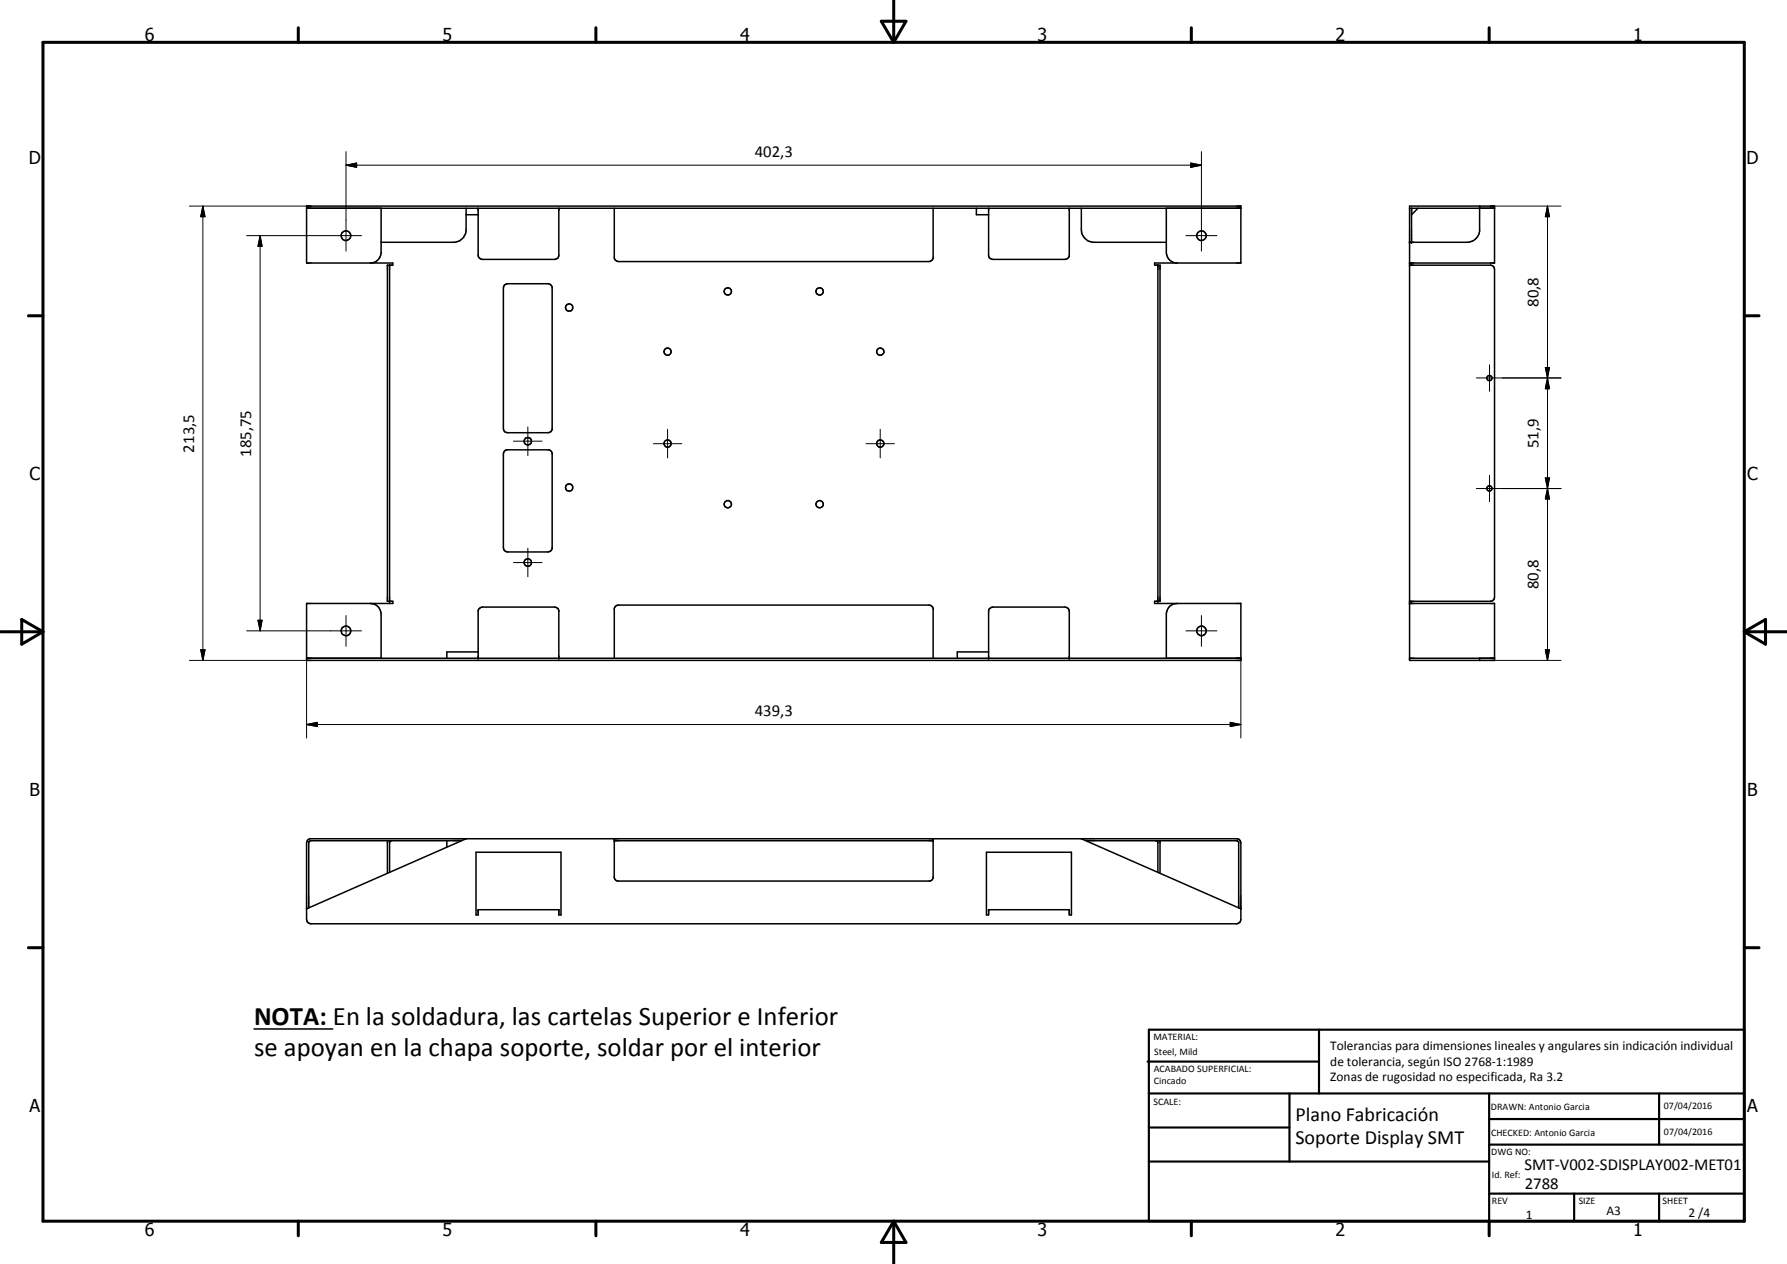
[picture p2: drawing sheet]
<svg xmlns="http://www.w3.org/2000/svg" width="420mm" height="297mm" viewBox="0 0 420 297" stroke-linecap="round" stroke-linejoin="round" font-family="sans-serif">
<g fill="none" stroke="#000" stroke-width=".35">
<path d="M72.1 48.4h219.6v13.4h-20.2v.5h1.2v79h-1.2v.5h20.2v13.4h-219.6v-13.4h20.3v-.5h-1.3v-79h1.3v-.5h-20.3zM72.1 48.9h219.6M89.6 48.9v10.4a2.52 2.52 0 0 1-2.5 2.5M109.6 48.9v5a3 3 0 0 1-2.6 3h-17.4M109.6 50.5h2.8M112.4 48.9v11.3l.2 .4 .8 .4h17l.7-.3 .3-.5v-11.3M144.4 48.9v11.8l.2 .4 .8 .4h73l.8-.4 .2-.4v-11.8M229.6 48.9v1.6h2.8M232.4 48.9v11.3l.2 .4 .8 .4h17l.5-.2 .5-.6v-11.3M254.2 48.9v5a3 3 0 0 0 2.7 3h17.3M274.2 48.9v10.4a2.52 2.52 0 0 0 2.6 2.5M331.4 48.9h20"/>
<path d="M331.9 48.9v8M333.4 48.9l-1.5 1.6M347.9 48.4v6a3.1 3.1 0 0 1-2.6 2.5h-13.9M91.6 62.3v79M118.6 67.1l.7-.4h9.6l.6 .2 .3 .6v33.4a.96 .96 0 0 1-.9 .8h-9.6a.93 .93 0 0 1-.9-1v-33zM272.2 62.3v79M331.4 61.8h20v-13.4h-20v106.8h20v-13.4h-20M331.4 62.3h19l.8 .4 .2 .6-.1 77.5-.5 .4-.4 .1h-19M331.9 61.8v.5M118.7 105.9l.4-.2h10l.6 .6 .1 22.6-.5 .7-.4 .1h-9.6l-.6-.2-.3-.4v-22.4zM72.1 154.7h219.6M87.1 141.8a2.51 2.51 0 0 1 2.5 2.5v10.4"/>
<path d="M112.4 154.7v-11.2l.2-.5 .8-.3h17l.7 .2 .3 .6v11.2M112.4 153.2h-7.3v1.5M144.4 154.7v-11.7l.6-.7 .4-.1h73l.6 .2 .4 .6v11.7M232.4 154.7v-11.2l.2-.5 .8-.3h17l.5 .1 .5 .7v11.2M232.4 153.2h-7.3v1.5M276.8 141.8a2.51 2.51 0 0 0-2.6 2.5v10.4M331.4 154.7h20M331.9 141.3v.5M347.9 154.7v.5M72.5 197.3l.3-.2h218.2l.5 .4 .2 .6v18l-.2 .6-.8 .4h-217.6l-.8-.4-.2-.6v-18zM91.2 197.6l-.1 .3v7.3M92.1 197.6l-.5 .3v7.1"/>
<path d="M105.1 197.6v1.5M108.4 197.6l-35.6 .1-.2 .2v15.5M109.6 197.1l-37.5 16.5M144.4 197.1v9.2l.4 .6 .4 .2h73.4l.6-.4 .2-.4v-9.2M144.4 197.6h75M254.2 197.1l37.5 16.5M255.4 197.6l35.6 .1 .2 .2v15.5M271.7 197.6l.5 .3v7.1M272.6 197.6l.1 .3v7.3M111.9 200.3h20v14.7h-.5v-1.2h-19v1.2h-.5zM231.9 200.3h20v14.7h-.5v-1.2h-19v1.2h-.5zM59.7 241.8h18.5"/>
<circle cx="81.3" cy="55.4" r="1.12"/>
<circle cx="282.5" cy="55.4" r="1.12"/>
<circle cx="133.8" cy="72.3" r=".86"/>
<circle cx="171.1" cy="68.5" r=".86"/>
<circle cx="192.7" cy="68.5" r=".86"/>
<circle cx="157" cy="82.7" r=".85"/>
<circle cx="207" cy="82.7" r=".85"/>
<circle cx="350.2" cy="88.8" r=".6"/>
<circle cx="124.1" cy="103.7" r=".88"/>
<circle cx="133.8" cy="114.6" r=".87"/>
<circle cx="157" cy="104.2" r=".85"/>
<circle cx="171.1" cy="118.5" r=".85"/>
<circle cx="192.7" cy="118.5" r=".85"/>
<circle cx="207" cy="104.2" r=".85"/>
<circle cx="350.2" cy="114.8" r=".61"/>
<circle cx="124.1" cy="132.2" r=".86"/>
<circle cx="81.3" cy="148.3" r="1.11"/>
<circle cx="282.5" cy="148.3" r="1.13"/>
</g>
<g fill="#000">
<circle cx="331.4" cy="56.9" r=".18"/>
<circle cx="331.9" cy="56.9" r=".18"/>
<circle cx="91.6" cy="62.3" r=".18"/>
<circle cx="272.2" cy="62.3" r=".18"/>
<circle cx="331.4" cy="62.3" r=".18"/>
<circle cx="331.4" cy="61.8" r=".18"/>
<circle cx="91.6" cy="141.3" r=".18"/>
<circle cx="112.4" cy="154.7" r=".18"/>
<circle cx="131.4" cy="154.7" r=".18"/>
<circle cx="232.4" cy="154.7" r=".18"/>
<circle cx="251.4" cy="154.7" r=".18"/>
<circle cx="272.2" cy="141.3" r=".18"/>
<circle cx="331.4" cy="141.8" r=".18"/>
<circle cx="331.4" cy="154.7" r=".18"/>
<circle cx="331.4" cy="141.3" r=".18"/>
<circle cx="144.4" cy="197.6" r=".18"/>
<circle cx="144.4" cy="197.1" r=".18"/>
<circle cx="219.4" cy="197.1" r=".18"/>
<circle cx="219.4" cy="197.6" r=".18"/>
<circle cx="112.4" cy="213.8" r=".18"/>
<circle cx="131.4" cy="213.8" r=".18"/>
<circle cx="232.4" cy="213.8" r=".18"/>
<circle cx="251.4" cy="213.8" r=".18"/>
</g>
<g fill="none" stroke="#000" stroke-width=".71">
<path d="M10.1 9.9h400v277.1h-400zM70.1 6.5v3.4M140.1 6.5v3.4M207.2 5h5.8l-2.9 4.9zM210.1 0v9.9M280.1 6.5v3.4M350.1 6.5v3.4M6.7 74.2h3.4M410.1 74.2h3.5M.1 148.5h10M5.1 145.6l5 2.9-5 2.9zM410.1 148.5h10"/>
<path d="M410.1 148.5l5-2.9v5.8zM6.7 222.7h3.4M410.1 222.7h3.5M70.1 287v3.4M140.1 287v3.4M210.1 287v10M210.1 287l2.9 5h-5.8zM280.1 287v3.4M350.1 287v3.4"/>
</g>
<g fill="none" stroke="#000" stroke-width=".51">
<path d="M269.8 249.5h40.3M270.1 242h140v45h-140zM270.1 257h140M303.2 257v16M310.1 242v15M350.1 257v30M390.1 257v12M270.1 265h33.1M270.1 273h80M350.1 269h60M350.1 263h60M350.1 280.5h60"/>
<path d="M370.1 280.5v6.5M390.1 280.5v6.5"/>
</g>
<g fill="none" stroke="#000" stroke-width=".24">
<path d="M81.4 38.8l2.5-.5v1zM81.4 35.6v23.4M81.4 38.8h201.1M280 38.3l2.5 .5-2.5 .5zM282.5 35.6v23.4M44.5 48.4h28.6M47.7 48.4l.5 2.5h-1zM47.7 48.4v106.8M58 55.4h27M61.2 55.4l.4 2.5h-.9zM61.2 55.4v92.9M278.8 55.4h7.3"/>
<path d="M350.4 48.4h16.6M363.8 48.4l.5 2.5h-1zM363.8 48.4v106.8M347.1 88.8h19.9M350.2 85.7v6.2M363.3 86.4h1l-.5 2.4zM363.8 88.8l.5 2.6h-1zM120.7 103.7h6.8M124.1 100.3v6.8M153.6 104.3h6.7M157 100.9v6.7M203.6 104.3h6.7"/>
<path d="M207 100.9v6.7M347.1 114.8h19.9M350.2 111.7v6.2M363.3 112.3h1l-.5 2.5zM363.8 114.8l.5 2.5h-1zM120.7 132.2h6.8M124.1 128.8v6.8M44.5 155.2h28.6M47.2 152.7h1l-.5 2.5zM58 148.3h27M60.7 145.8h.9l-.4 2.5zM72.1 154.7v18.7"/>
<path d="M81.4 144.7v7.2M278.8 148.3h7.3M282.5 144.7v7.2M291.7 154.7v18.7M347.9 155.2h19.1M363.3 152.7h1l-.5 2.5zM72.1 170.3l2.5-.5v.9zM72.1 170.3h219.6M289.3 169.8l2.4 .5-2.4 .4z"/>
</g>
<g fill="#000">
<path d="M81.4 38.8l2.5-.5v1zM280 38.3l2.5 .5-2.5 .5zM47.7 48.4l.5 2.5h-1zM61.2 55.4l.4 2.5h-.9zM363.8 48.4l.5 2.5h-1zM363.3 86.4h1l-.5 2.4zM363.8 88.8l.5 2.6h-1zM363.3 112.3h1l-.5 2.5zM363.8 114.8l.5 2.5h-1zM47.2 152.7h1l-.5 2.5zM60.7 145.8h.9l-.4 2.5zM363.3 152.7h1l-.5 2.5z"/>
<path d="M72.1 170.3l2.5-.5v.9zM289.3 169.8l2.4 .5-2.4 .4z"/>
</g>
<g font-size="6.3">
<text x="59.8" y="240.9">NOTA: En la soldadura, las cartelas Superior e Inferior</text>
<text x="59.8" y="248.1">se apoyan en la chapa soporte, soldar por el interior</text>
</g>
<g font-size="4.7">
<text x="304.6" y="263.5">Plano Fabricación</text>
<text x="304.6" y="268.9">Soporte Display SMT</text>
</g>
<g font-size="4.2">
<text x="34" y="9.6">6</text>
<text x="104" y="9.6">5</text>
<text x="174" y="9.6">4</text>
<text x="244" y="9.6">3</text>
<text x="314" y="9.6">2</text>
<text x="384" y="9.6">1</text>
<text x="6.8" y="38.7">D</text>
<text x="410.6" y="38.7">D</text>
<text x="7" y="112.9">C</text>
<text x="410.8" y="112.9">C</text>
<text x="7" y="187.1">B</text>
<text x="410.8" y="187.1">B</text>
<text x="7" y="261.4">A</text>
<text x="410.8" y="261.4">A</text>
<text x="34" y="290.4">6</text>
<text x="104" y="290.4">5</text>
<text x="174" y="290.4">4</text>
<text x="244" y="290.4">3</text>
<text x="314" y="290.4">2</text>
<text x="384" y="290.4">1</text>
</g>
<g font-size="3.9">
<text x="177.5" y="36.8">402,3</text>
<text x="361.8" y="72.2" transform="rotate(-90 361.8 72.2)">80,8</text>
<text x="45.7" y="106.3" transform="rotate(-90 45.7 106.3)">213,5</text>
<text x="59.1" y="107.3" transform="rotate(-90 59.1 107.3)">185,75</text>
<text x="361.8" y="105.3" transform="rotate(-90 361.8 105.3)">51,9</text>
<text x="361.8" y="138.5" transform="rotate(-90 361.8 138.5)">80,8</text>
<text x="177.5" y="168.2">439,3</text>
<text x="358.5" y="275">SMT-V002-SDISPLAY002-MET01</text>
<text x="358.5" y="279.4">2788</text>
</g>
<g font-size="3.1">
<text x="312.7" y="246.8">Tolerancias para dimensiones lineales y angulares sin indicación individual</text>
<text x="312.7" y="250.4">de tolerancia, según ISO 2768-1:1989</text>
<text x="312.7" y="254">Zonas de rugosidad no especificada, Ra 3.2</text>
<text x="358.7" y="286.5">1</text>
<text x="377.7" y="285.6">A3</text>
<text x="397" y="285.9">2 /4</text>
</g>
<g font-size="2.4">
<text x="271.2" y="244.4">MATERIAL:</text>
<text x="271.3" y="252">ACABADO SUPERFICIAL:</text>
<text x="271.4" y="247.9">Steel, Mild</text>
<text x="271.3" y="254.6">Cincado</text>
<text x="271.2" y="259.7">SCALE:</text>
<text x="350.6" y="260.9">DRAWN: Antonio Garcia</text>
<text x="391.2" y="260.6">07/04/2016</text>
<text x="350.6" y="267">CHECKED: Antonio Garcia</text>
<text x="391.2" y="266.7">07/04/2016</text>
<text x="350.6" y="271.4">DWG NO:</text>
<text x="350.8" y="276.9">Id. Ref:</text>
<text x="350.8" y="282.8">REV</text>
<text x="371.2" y="282.9">SIZE</text>
<text x="390.9" y="282.9">SHEET</text>
</g>
</svg>
